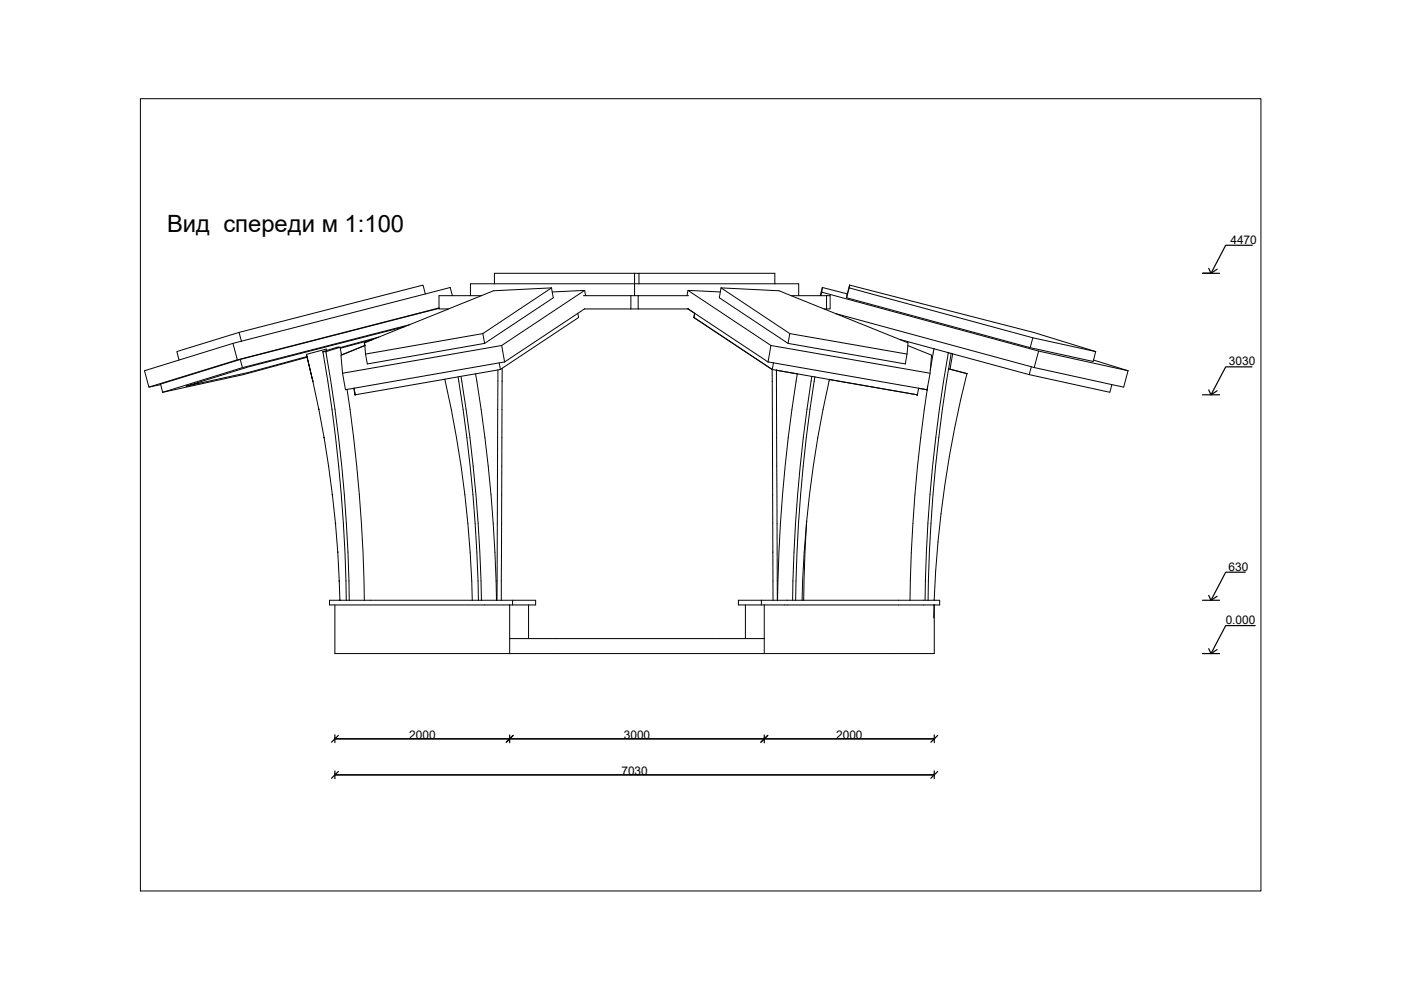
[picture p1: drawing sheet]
<svg xmlns="http://www.w3.org/2000/svg" width="297mm" height="210mm" viewBox="0 0 297 210" stroke-linecap="round" stroke-linejoin="round" font-family="sans-serif">
<!-- layer: Default -->
<g fill="none" stroke="#000" stroke-width=".21">
<path d="M134.5 57.9v4.8M135.5 57.9v2.3M49.4 72.8l.9 3.5-18.7 5.8M50.7 70.5l.5 1.8M50.9 76.2l.5 1.7M51.2 72.3l-20.6 6.3 1 3.5 2.5-.6M65 75.1l.1 .5-.1-.4M65.1 75.6l1.2 5.2zM65.1 75.7l-13.5 3.7-17.1 3.8M68.4 74.6a325.6 325.6 0 0 1 5 52.7M68.4 74.6h.7M69.3 74.3l-.1-.3-4.2 1.1"/>
<path d="M72.1 73.6l-3 1a319.4 319.4 0 0 1 4.9 52.7M72.1 73.6h-.6l-3.1 1M72.1 73.6v.1M72.6 79.1l.6 3.5h.4M77.2 72.7l.2 .6M77.4 73.3l-5 2-.3-1.6M77.4 73.3l-5.1 2 .3 3.8M77.4 73.3l.1 1.8M79 72l-1.8 .7 .1 .6M79.1 72l-7 1.8M80.3 71.5l-8.2 2.2M85.7 69.3l-33.1 8.5-13.2 4.1 13.4-3 12.3-3.3"/>
<path d="M85.7 69.3l-8.4 3.4 .1 .6M86.8 68.9l-35.4 9-16.9 5.3M86.8 68.9l-1.1 .4M90.2 62.3l-.5-1.9-39 10.1-13.2 4 .5 1.8M93.1 65.4l-42.2 10.8-16.9 5.2 .5 1.8M93.1 65.3v.2h2M93.1 65.3l-42.8 11M94.8 65.5v.1M95.9 62.7l-.5-1.7-44.2 11.3M97.1 79.9a327.6 327.6 0 0 1 4.3 47.4M97.7 79.8a325.9 325.9 0 0 1 4.4 47.5M100.8 79.3l-6.5 1.1"/>
<path d="M100.8 79.3a322.9 322.9 0 0 1 4.5 48M102.1 62.7h-9v2.6M102.4 70.7l-24.9 4.4M104.8 60.2h30.7M104.8 60.2h-5.1v2.5M104.8 60.2v-2.3h59.5v2.3M105.6 78.4l-.2 48.9M105.8 76.9l.3 1.4M106.1 78.3l-5.3 1M106.4 73.3l.6 3.4M106.5 78.1l-.2 49.2M107 76.7l-31.9 5.6"/>
<path d="M116.9 61l.4 2.1-14.5 9.7-24.9 4.4-.4-2.1M116.9 61l-14.5 9.7 .4 2.1M116.9 61l-12.3 .7-17.8 7.2M117.1 61.9l6.9-.3 .1 1.1M122.5 66.4l.2 .9-16.6 11M123.7 62.7h10.1M124 61.6l-17.6 11.7-33.8 5.8M133.8 62.7h1.5M133.8 62.7v2.8M135.3 65.5h10.6M135.3 62.7h10.7M135.3 65.5h-11.4l-16.9 11.2"/>
<path d="M135.3 62.7v2.8M135.5 60.2h33.8v2.5M145.8 65.4l.1 .1M145.9 61.6l17.6 11.7 33.7 5.8M145.9 65.5l1.4 .9-.2 .9M145.9 65.5l1.4 .9M147.1 67.3l16.6 11.1M147.1 67.3h.1M147.1 67.3l16.6 11M147.3 66.4l-.2 .9M147.3 66.4l15.5 10.3M152.7 61.9l-6.8-.3-.2 1.1"/>
<path d="M152.9 61l-.4 2.1 14.6 9.7 24.8 4.4 .4-2.1M152.9 61l14.6 9.7 24.8 4.4M152.9 61l12.3 .7 11.9 4.8M162.8 76.7l1.2 .2M163.5 73.3l-.7 3.4M163.7 78.3v2.5M163.7 78.3l.9 .2M164 76.9l32.5 5.7M164 76.9l-.3 1.4M164.6 78.5l.2 48.8M164.6 78.5l4.4 .8a324 324 0 0 0-4.1 48M164.6 78.5l7.5 1.3"/>
<path d="M167.5 70.7l-.4 2.1M167.7 62.7h6.2M172.1 79.8a327 327 0 0 0-4.1 47.5M172.1 79.8l.7 .1M172.8 79.9a322.3 322.3 0 0 0-4.1 47.4M172.8 79.9l3.1 .6M173.9 62.7h1.3M174.2 61.9l-.2 .8M174.4 61l-.2 .9 46 12.5 19 4.2M174.4 61l5.2 1.3M174.4 61l-.5 1.7M175.2 62.7h.8v2.8h-1.3"/>
<path d="M175.2 62.7v2.8M177.1 66.5l42.2 11.4 18.9 4.2 1-3.5M177.1 66.5l15.4 6.2-.2 2.4M180.1 61l-.6 2.1M180.1 60.4l-.6 2.7 38.9 10.6 13.4 2.9 .5-2.1M180.1 60.4v.6l38.9 10.6 13.3 2.9M180.1 60.4l39 10.1 13.2 4M190.7 72l7.3 1.9M192.5 73.3l5 2a38.1 38.1 0 0 1-.9 7.3M198 73.9l3.7 1M198 73.9l-.8 4.6M201.1 74.8a320.1 320.1 0 0 0-5 52.5"/>
<path d="M201.1 78.2a320.4 320.4 0 0 0-4.3 49.1M201.1 78.2l3.9 1M201.7 74.9l-.6 3.3M201.7 74.9l.3 .1M202 75l-.6 3.3M202 75l16.2 4.4M205 79.2a234.8 234.8 0 0 0-6.9 48.1M218.2 79.4l17.1 3.8 .4-1.7M218.7 77.8l-.5 1.6M219 71.6l-.6 2.1M220.2 74.4l-.9 3.5M231.8 76.3l7.4 2.3"/>
<path d="M66.3 80.8a235.8 235.8 0 0 1 5.8 46.5M73.6 82.6a326.3 326.3 0 0 1 3.6 44.7M75 82.3l.3 1.4M75 82.3l-1.4 .3M75.1 82.3l.1 .9M75.1 82.3h-.1M75.2 83.2l.1 .5M94.3 80.4a231.7 231.7 0 0 1 5.8 46.9M94.3 80.4l-19 3.3M163.7 80.8l.1 24.1M163.7 80.8h.1M175.9 80.5a232.2 232.2 0 0 0-5.8 46.8"/>
<path d="M175.9 80.5l18.6 3.2 .3-1.4 1.7 .3M175.9 80.5l18.6 3.2M196.5 82.6h.1M196.7 81.9a320.9 320.9 0 0 0-3.8 45.4M163.8 104.9l.1 12.2M163.8 104.9h.1M163.9 117.1v10.2M163.9 117.1h.1M171 110.5l-.3 6.6-.3 10.2M71 128.3v10.3h37.1M100.1 127.3h-30.2v1h38.2M100.1 127.3h1.3"/>
<path d="M101.4 127.3h4.9M106.3 127.3h7.3v1h-5.5M108.1 135.4h53.9M108.1 128.3v10.3M108.7 127.3v1M112.1 128.3v7.1M158 128.3v7.1M161.4 127.3v1M162 128.3v10.3M168.7 127.3h-12.1v1h5.4M168.7 127.3h1.7M170.4 127.3h26.4"/>
<path d="M196.8 127.3h1.3M198 128.3v2.7M198.1 127.3h1.1v1h-37.2M198.1 128.3v10.3h-90"/>
</g>
<g fill="#000" stroke="#000" stroke-width=".21">
<circle cx="65.1" cy="75.6" r=".06"/>
<circle cx="65.1" cy="75.7" r=".06"/>
<circle cx="71.8" cy="73.6" r=".06"/>
<circle cx="77.3" cy="73.2" r=".06"/>
<circle cx="164.6" cy="78.5" r=".06"/>
<circle cx="205" cy="79.2" r=".06"/>
<circle cx="66.3" cy="80.8" r=".06"/>
<circle cx="67.6" cy="86.8" r=".06"/>
<circle cx="68.7" cy="92.8" r=".06"/>
<circle cx="75.3" cy="83.7" r=".06"/>
<circle cx="175.9" cy="80.5" r=".06"/>
<circle cx="194.5" cy="83.7" r=".06"/>
<circle cx="196.5" cy="82.6" r=".06"/>
<circle cx="70.5" cy="104.9" r=".06"/>
<circle cx="71.1" cy="111" r=".06"/>
<circle cx="71.6" cy="117.1" r=".06"/>
<circle cx="71.9" cy="123.2" r=".06"/>
<circle cx="72.1" cy="127.3" r=".06"/>
</g>
<!-- layer: 0 -->
<g fill="none" stroke="#000" stroke-width=".25">
<path d="M256.3 56.9l.5 1 1.2-.8M265.5 52h-5.6l-3.1 5.9h-1.8h3.6M265.4 77.8h-5.5l-3.1 5.9M255 83.7h3.6M256.3 82.7l.5 1 1.2-.8M255 127.3h3.6M255 138.6h3.6M256.3 126.2l.5 1.1 1.2-.9M256.3 137.5l.5 1.1 1.2-.9M264 121.3h-4.1l-3.1 6M266.1 132.6h-6.2l-3.1 6M71 156.6h.1"/>
<path d="M71 156.6h127.1M71 155.8v1.7M71.7 155.9l-1.4 1.5M108.1 156.6h.1M108.1 155.8v1.7M108.8 155.9l-1.5 1.5M162 156.6h.1M162 155.8v1.7M162.8 155.9l-1.5 1.5M198.1 155.8v1.7M198.8 155.9l-1.4 1.5M71 164.3h.1"/>
<path d="M71 164.3h127.1M71 163.5v1.6M71.7 163.6l-1.4 1.4M198.1 164.3h.1M198.1 163.4v1.7M198.8 163.6l-1.4 1.4"/>
</g>
<circle cx="198.1" cy="156.6" r=".11" fill="#000" stroke="#000" stroke-width=".21"/>
<path d="M29.8 20.9h237.5v168h-237.5z" fill="none" stroke="#000" stroke-width=".21"/>
<text font-size="5" x="35.4" y="49.3">Вид спереди м 1:100</text>
<g font-size="2.5">
<text x="260.9" y="51.6">4470</text>
<text x="260.6" y="77.4">3030</text>
<text x="260.5" y="121">630</text>
<text x="259.9" y="132.3">0.000</text>
<text x="86.7" y="156.6">2000</text>
<text x="132.3" y="156.6">3000</text>
<text x="177.3" y="156.6">2000</text>
<text x="131.7" y="164.2">7030</text>
</g>
</svg>
